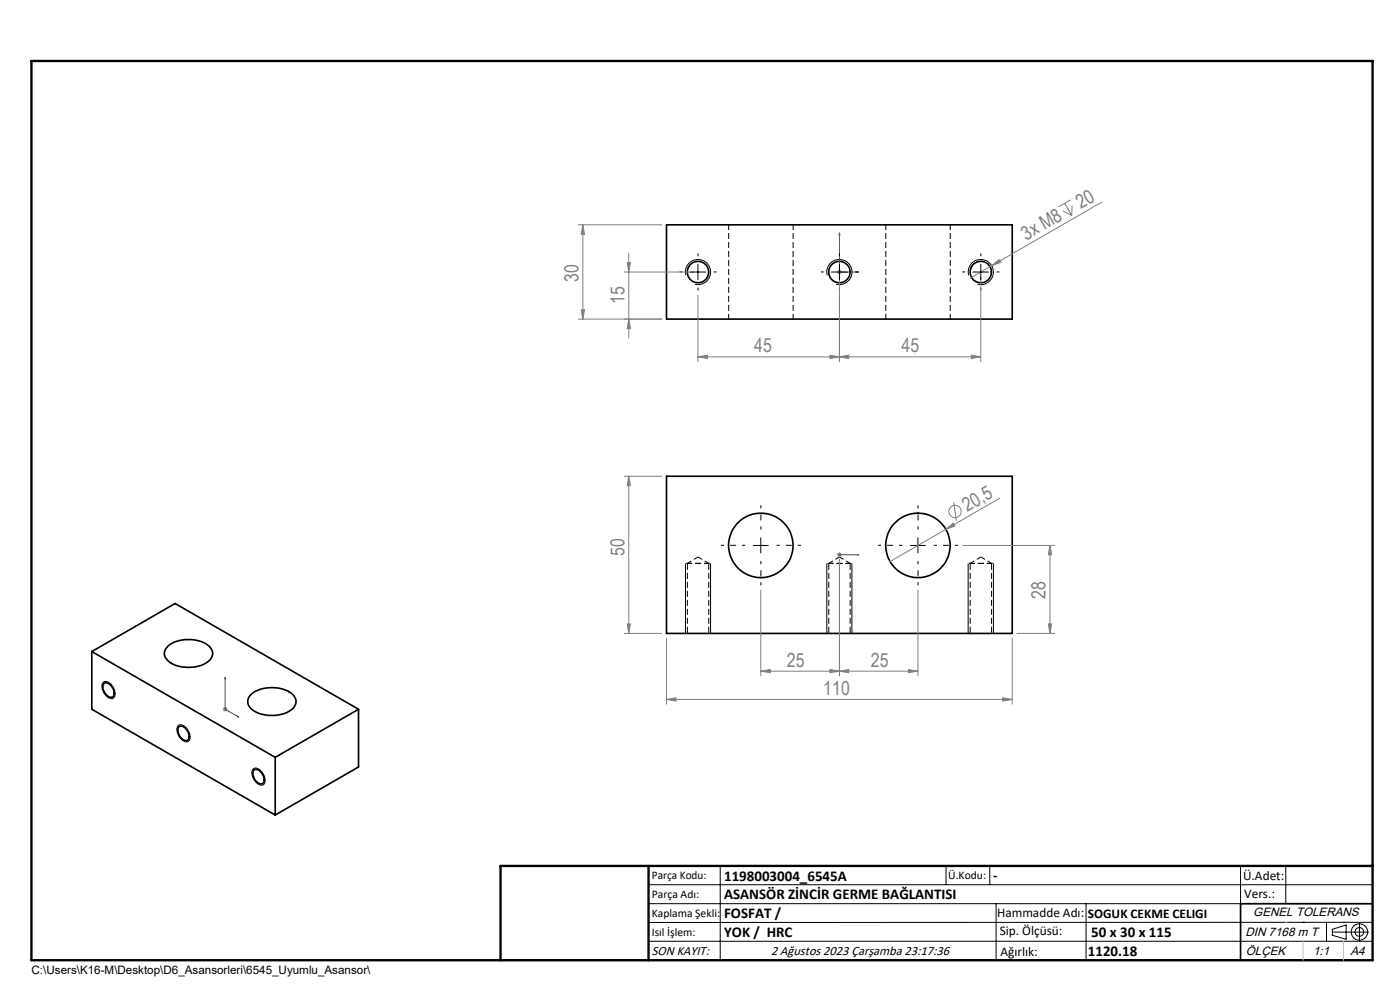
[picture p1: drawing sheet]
<svg xmlns="http://www.w3.org/2000/svg" width="297mm" height="210mm" viewBox="0 0 297 210" stroke-linecap="round" stroke-linejoin="round" font-family="sans-serif">
<path d="M148.1 118.1l-2.3 1.4M150.4 119.5h-4.6M150.4 119.5l-2.3-1.4M178.1 118.1l-2.3 1.4M180.4 119.5h-4.6M180.4 119.5l-2.3-1.4M208.1 118.1l-2.3 1.4M210.4 119.5h-4.6M210.4 119.5l-2.3-1.4" fill="none" stroke="#000" stroke-width=".21" stroke-dasharray="1.3 .6" stroke-dashoffset=".3" stroke-linecap="butt"/>
<path d="M145.8 119.5v14.8M150.8 119.5h-5.4M175.8 119.5v14.8M180.8 119.5h-5.4M205.8 119.5v14.8M210.8 119.5h-5.4M150.4 134.3v-14.8M180.4 134.3v-14.8M210.4 134.3v-14.8" fill="none" stroke="#000" stroke-width=".21" stroke-dasharray="1.3 .6" stroke-dashoffset="-.1" stroke-linecap="butt"/>
<g fill="none" stroke="#000" stroke-width=".35">
<path d="M141.4 47.7h73.3v20h-73.3zM141.4 101h73.3v33.4h-73.3zM19.5 138.2l17.6-10.2 39 22.5M19.5 138.2l38.9 22.4M19.5 138.2v12.3l38.9 22.4M35.5 137.2a7.4 7.4 0 0 1 9 0 2.15 2.15 0 0 1-.9 3.5 7.8 7.8 0 0 1-7.8-.4 1.93 1.93 0 0 1-.3-3.1zM22.1 144.9a1.91 1.91 0 0 1 2.1 1.9 .81 .81 0 0 1-.4 1 .81 .81 0 0 1-1-.2 2.03 2.03 0 0 1-.7-2.7zM38 154.1a1.67 1.67 0 0 1 2 1.4 1 1 0 0 1-.6 1.6 2.23 2.23 0 0 1-1.5-2.9zM53.2 147.4a7.4 7.4 0 0 1 9 0 2.11 2.11 0 0 1-.9 3.5 7.5 7.5 0 0 1-8.1-.6 1.95 1.95 0 0 1 0-2.9zM76.1 150.5l-17.7 10.1M76.1 150.5v12.2l-17.7 10.2M53.8 163.4a1.27 1.27 0 0 1 1.9 .8 1.37 1.37 0 0 1-.2 2.1 2.17 2.17 0 0 1-1.7-2.9z"/>
<path d="M58.4 160.6v12.3M291.2 191.7h-28v12M106.2 203.7h185"/>
<circle cx="148" cy="57.7" r="2.27"/>
<circle cx="178.1" cy="57.7" r="2.27"/>
<circle cx="208.1" cy="57.7" r="2.27"/>
<circle cx="161.4" cy="115.7" r="6.8"/>
<circle cx="194.7" cy="115.7" r="6.8"/>
</g>
<path d="M154.6 47.7v20M187.9 47.7v20M168.3 67.7v-20M201.6 67.7v-20" fill="none" stroke="#000" stroke-width=".21" stroke-dasharray="1.3 .6" stroke-dashoffset=".2" stroke-linecap="butt"/>
<g fill="none" stroke="#808080" stroke-width=".21">
<path d="M122.6 47.7h17.8M123.6 47.7l.4 2h-.7zM123.6 47.7v20M132.4 57.7h14.7M133.1 55.7h.6l-.3 2zM133.4 53.7v18M177.6 57.7h1M177.7 57.4l.7 .7M178.1 57.2v1M178.1 58.7v18M178.4 57.4l-.7 .7M208.1 58.7v18"/>
<path d="M210.4 56.4l1.5-1.3 .4 .6zM210.4 56.4l-4.6 2.6M225.5 44.7l1.9 1M225.9 43.1l1.5 2.6M227.2 42.4l-2.6 1.5M227.4 43.6v2.1M233.8 42.9l-23.4 13.5M122.6 67.7h17.8M123.3 65.7h.7l-.4 2zM133.4 67.7l.3 2h-.6zM148.1 75.7l2-.4v.8zM148.1 62.6v14.1"/>
<path d="M176.1 75.3l2 .4-2 .4zM178.1 75.7l2-.4v.8zM206.1 75.3l2 .4-2 .4zM208.1 75.7h-60M132.4 101h8M133.4 101v33.4M133.4 101l.3 2h-.6zM177.6 117.7h1M177.7 117.3l.7 .7M178.1 117.2v1M178.1 118.7v24.7M178.4 117.3l-.7 .7"/>
<path d="M200.7 112.3l1.5-1.3 .4 .6zM200.7 112.3l-11.9 6.8M202.3 106.5l.6 4M204.2 115.7h19.5M212.1 105.6l-11.4 6.7M222.7 115.7l.4 2h-.7zM222.7 115.7v18.7M132.4 134.4h8M133.1 132.4h.6l-.3 2zM141.4 135.4v14M161.4 125.2v18.2M194.7 125.2v18.2"/>
<path d="M214.7 135.4v14M215.7 134.4h8M222.4 132.4h.7l-.4 2zM47.3 150.5h1M47.4 150.1l.7 .7M47.8 150v.9M48.1 150.1l-.7 .7M141.4 148.4l2-.4v.7zM141.4 148.4h73.3M161.4 142.4l2-.4v.7zM161.4 142.4h33.3M176.1 142l2 .4-2 .3z"/>
<path d="M178.1 142.4l2-.4v.7zM192.7 142l2 .4-2 .3zM212.7 148l2 .4-2 .3z"/>
<circle cx="202.6" cy="108.5" r="1.3"/>
</g>
<g fill="none" stroke="#000" stroke-width=".21">
<path d="M145.5 58.4a2.68 2.68 0 0 1 2.3-3.4 2.68 2.68 0 0 1 2.9 2.9 2.68 2.68 0 0 1-3.3 2.4M146.4 57.7h3.3M148.1 56v3.4M175.5 58.4a2.67 2.67 0 0 1 2.3-3.4 2.67 2.67 0 0 1 2.9 2.9 2.67 2.67 0 0 1-3.3 2.4M176.4 57.7h3.3M178.1 56v3.4M205.5 58.4a2.67 2.67 0 0 1 2.3-3.4 2.67 2.67 0 0 1 2.9 2.9 2.67 2.67 0 0 1-3.3 2.4M206.4 57.7h3.3M208.1 56v3.4M145.4 119.5v14.9M150.7 119.5v14.9M159.7 115.7h3.4"/>
<path d="M161.4 114v3.4M175.4 119.5v14.9M180.7 119.5v14.9M193.1 115.7h3.3M194.7 114v3.4M205.4 119.5v14.9M210.7 119.5v14.9M21.8 144.8a1.31 1.31 0 0 1 2 .7 1.77 1.77 0 0 1 .2 2.6 2.33 2.33 0 0 1-2.4-2.3zM37.8 153.9a1.53 1.53 0 0 1 2.1 1 1.77 1.77 0 0 1 0 2.4 2.4 2.4 0 0 1-2.4-2.3l.1-.8zM53.7 163.1a1.62 1.62 0 0 1 2.1 .9 1.76 1.76 0 0 1 0 2.5 2.16 2.16 0 0 1-2.3-2l-.1-.6zM137.6 187.7h153.6M137.6 191.7h153.6"/>
<path d="M137.6 199.7h153.6M152.8 183.7v20M200.7 183.7v4M210 183.7v4M211.3 191.7v12M230.4 191.7v12M263.2 183.7v20M272.8 183.7v8M276.4 195.6h.1M281.4 195.6v4.1M282.6 197.7h7.8M282.6 197.1l3-.9v3l-3-.8z"/>
<path d="M285 195.6h.1M288.4 195.8v3.8M291.2 195.6l-153.6 .1"/>
<circle cx="288.4" cy="197.7" r="1.74"/>
<circle cx="288.4" cy="197.7" r=".93"/>
</g>
<path d="M178.1 49.4l.1 .4h-.2zM178.1 49.4v8.3h4.1M181.8 57.6l.4 .1-.4 .1zM178 117.7h.2zM178.1 117.7h.1M178.1 117.7h4.1M182.2 117.7h-.4h.4M47.8 143.7v6.8l2.9 1.6M47.8 143.7v.3h-.1zM50.4 151.9l.3 .2h-.3z" fill="none" stroke="#00f" stroke-width=".21"/>
<path d="M144.8 57.7h-.6M148.1 54.4v-.6M151.4 57.7h.6M174.8 57.7h-.6M178.1 54.4v-.6M181.4 57.7h.6M204.8 57.7h-.6M208.1 54.4v-.6M211.4 57.7h.6M148.1 61v.6M178.1 61v.6M208.1 61v.6" fill="none" stroke="#000" stroke-width=".21" stroke-dasharray="15.2 1.3 1.3 1.3" stroke-linecap="butt"/>
<path d="M158.1 115.7h-5.2M161.4 112.3v-5.1M161.4 119v5.2M164.8 115.7h5.1M191.4 115.7h-5.1M194.8 112.3v-5.1M194.8 119v5.2M198.1 115.7h5.2" fill="none" stroke="#000" stroke-width=".21" stroke-dasharray="15.2 1.3 1.3 1.3" stroke-dashoffset="14.6" stroke-linecap="butt"/>
<path d="M6.7 12.9h284.5v190.8h-284.5zM137.6 183.7v20M291.2 183.7h-185v20" fill="none" stroke="#000" stroke-width=".5"/>
<path d="M272.8 195.6h.1M276.4 199.7v4M285 199.7v4" fill="none" stroke="#c0c0c0" stroke-width=".21"/>
<g fill="#00f">
<path d="M181.8 117.7h.4zM178 117.7h.2z"/>
<path d="M181.8 57.6l.4 .1-.4 .1zM178.1 49.4l.1 .4h-.2z"/>
<path d="M50.4 151.9l.3 .2h-.3zM47.8 143.7v.3h-.1z"/>
</g>
<g fill="#808080">
<path d="M210.4 56.4l1.5-1.3 .4 .6z"/>
<path d="M200.7 112.3l1.5-1.3 .4 .6z"/>
<path d="M176.1 142l2 .4-2 .3zM161.4 142.4l2-.4v.7zM176.1 75.3l2 .4-2 .4zM148.1 75.7l2-.4v.8z"/>
<path d="M178.1 142.4l2-.4v.7zM192.7 142l2 .4-2 .3zM141.4 148.4l2-.4v.7zM212.7 148l2 .4-2 .3z"/>
<path d="M178.1 75.7l2-.4v.8zM206.1 75.3l2 .4-2 .4z"/>
<path d="M133.4 101l.3 2h-.6zM133.1 132.4h.6l-.3 2z"/>
<path d="M222.7 115.7l.4 2h-.7zM222.4 132.4h.7l-.4 2zM123.6 47.7l.4 2h-.7zM123.3 65.7h.7l-.4 2z"/>
<path d="M133.1 55.7h.6l-.3 2zM133.4 67.7l.3 2h-.6z"/>
</g>
<g font-size="4.1" fill="#808080">
<text x="229.3" y="44.4" transform="rotate(-30 229.3 44.4)">20</text>
<text x="217.7" y="51.1" transform="rotate(-30 217.7 51.1)">3x M8</text>
<text x="122.7" y="59.8" transform="rotate(-90 122.7 59.8)">30</text>
<text x="132.5" y="64.5" transform="rotate(-90 132.5 64.5)">15</text>
<text x="160" y="74.8">45</text>
<text x="191.2" y="74.8">45</text>
<text x="205.2" y="108.6" transform="rotate(-30 205.2 108.6)">20,5</text>
<text x="132.5" y="117.9" transform="rotate(-90 132.5 117.9)">50</text>
<text x="221.8" y="127" transform="rotate(-90 221.8 127)">28</text>
<text x="167" y="141.4">25</text>
<text x="184.8" y="141.4">25</text>
<text x="174.7" y="147.4">110</text>
</g>
<g font-size="3.2">
<text x="153.6" y="186.8">1198003004_6545A</text>
<text x="153.6" y="190.8">ASANSÖR ZİNCİR GERME BAĞLANTISI</text>
<text x="210.7" y="186.6">-</text>
<text x="153.6" y="194.8">FOSFAT /</text>
<text x="153.6" y="198.8">YOK / HRC</text>
<text x="230.8" y="202.8">1120.18</text>
<text x="231.5" y="198.7">50 x 30 x 115</text>
</g>
<g font-size="2.8">
<text x="263.7" y="186.7">Ü.Adet:</text>
<text x="263.9" y="190.5">Vers.:</text>
<text x="211.5" y="194.5">Hammadde Adı:</text>
<text x="230.8" y="194.7">SOGUK CEKME CELIGI</text>
<text x="138.3" y="202.6">SON KAYIT:</text>
<text x="163.6" y="202.6">2 Ağustos 2023 Çarşamba 23:17:36</text>
<text x="212.1" y="198.4">Sip. Ölçüsü:</text>
<text x="212.2" y="202.7">Ağırlık:</text>
</g>
<g font-size="2.6">
<text x="265.9" y="194.4">GENEL TOLERANS</text>
<text x="264.2" y="198.5">DIN 7168 m T</text>
<text x="264.3" y="202.6">ÖLÇEK</text>
<text x="278.5" y="202.6">1:1</text>
<text x="286.5" y="202.6">A4</text>
</g>
<g font-size="2.5">
<text x="138.3" y="186.4">Parça Kodu:</text>
<text x="138.3" y="190.5">Parça Adı:</text>
<text x="201.2" y="186.5">Ü.Kodu:</text>
<text x="138.3" y="194.5">Kaplama Şekli:</text>
<text x="138.3" y="198.6">Isıl İşlem:</text>
<text x="6.7" y="206.7">C:\Users\K16-M\Desktop\D6_Asansorleri\6545_Uyumlu_Asansor\</text>
</g>
</svg>
